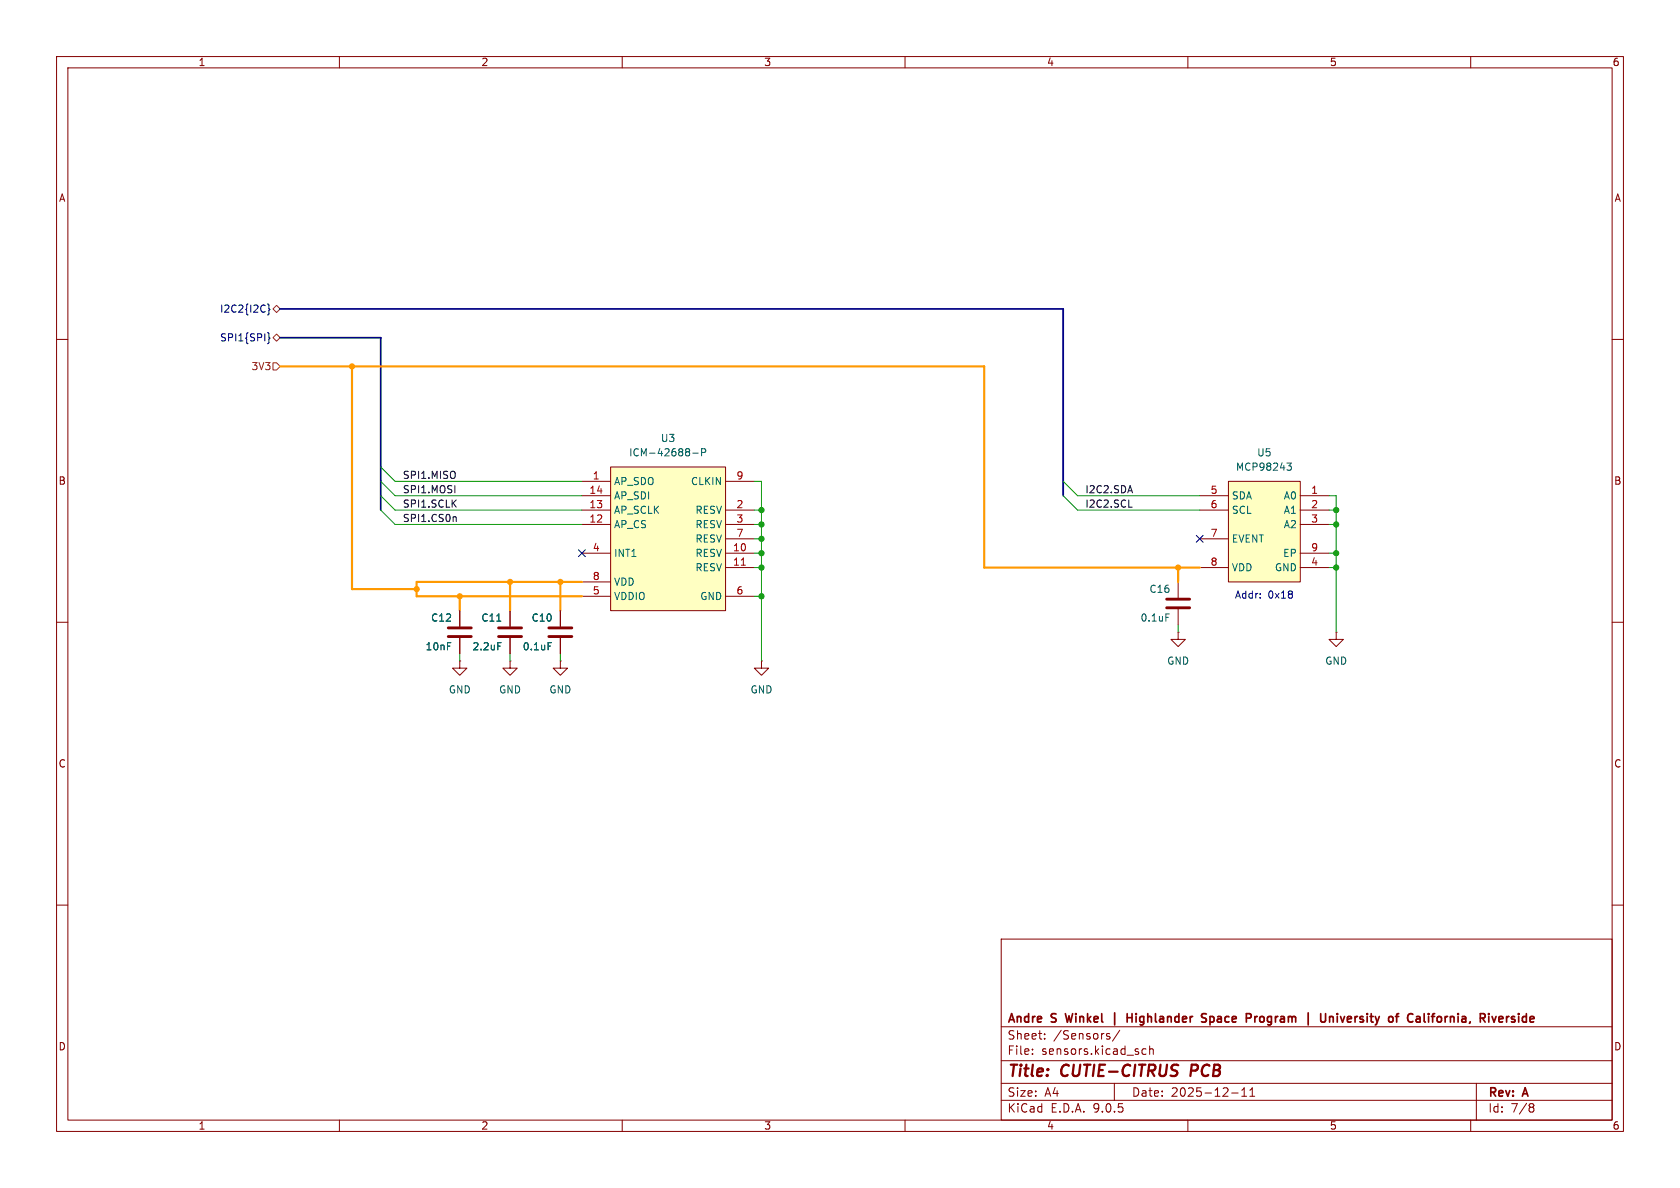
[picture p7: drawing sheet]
<svg xmlns="http://www.w3.org/2000/svg" width="297mm" height="210mm" viewBox="0 0 297 210" stroke-linecap="round" stroke-linejoin="round" font-family="sans-serif">
<g fill="none" stroke="#840000" stroke-width=".18">
<path d="M10 10h277v190h-277zM12 12h273v186h-273zM60 10v2M110 10v2M160 10v2M210 10v2M260 10v2M10 60h2M285 60h2M10 110h2M285 110h2M10 160h2"/>
<path d="M177 166h108v32h-108zM285 160h2M60 198v2M110 198v2M160 198v2M177 194.5h108M177 191.5h108M177 187.5h108M177 181.5h108M182.5 186.3v.1M182.5 185.5v.1M184.7 183.6v.1"/>
<path d="M184.7 182.8v.1M195.8 183.2l.4 .1v.2l-.2 .2h-.3M195.8 182.7l.4 .1M197 191.5v3M198 182.1l-1.3 2M202.6 185.5l-.4-.1-.3 .3v.4l.1 .2h.6M203.2 185.5l.3-.1 .3 .1 .1 .9M203.2 184.9v1.5M210 198v2M217.7 193.2h1.2M219.5 193.8h.9M219.5 192.7l.5-.4v1.5"/>
<path d="M221 193.8h.8M221 192.7l.4-.4v1.5M260 198v2M261 191.5v6.5M270.6 195.1l.4 .1 .2 .2-.3 .3M270.6 195.7h.3M270.9 195.7l.2 .2 .1 .4-.2 .2-.4 .1"/>
</g>
<path d="M210.7 188.2l-.3 2" fill="none" stroke="#840000" stroke-width=".4"/>
<g fill="none" stroke="#840000" stroke-width=".3">
<path d="M188.3 179.2l.4 1.5M197.1 179v2.2M199.3 179.2v1.5M199.3 179.9h.8M200.1 179.2v1.5M212.7 179.9l.4 .1 .2 .4-.3 .3h-.4M212.7 179.2l.6 .1M213.9 179.7v1.5M214.3 179.7l-.4 .1M221.8 179.7v1M222.3 179.7l-.3 .1-.2 .2M222.8 179.8l-.1 .2v.4l.1 .2"/>
<path d="M233.5 179.2v1.2l.3 .3h.3M236.4 179.2v.1M236.4 179.7v1M237 179.7l.3 1M249.8 179.3a.6 .6 0 0 0-.8 0 .6 .6 0 0 0-.2 .7 .56 .56 0 0 0 .3 .6 .56 .56 0 0 0 .7-.1M253.1 179.7h.5M253.6 179.2l-.3 .2v1.3M265.1 179.8l.4-.1 .2 .3-.7 .2M266.3 179.7v1M266.8 179.7l-.3 .1-.2 .2M213.9 180.6l.4 .1M265.1 180.6h.5"/>
</g>
<path d="M217.2 85.1h12.7v17.8h-12.7z" fill="#ffffc2"/>
<g fill="none" stroke="#840000" stroke-width=".18">
<path d="M212.1 87.6h5.1M212.1 90.2h5.1M212.1 95.3h5.1M217.2 85.1h12.7v17.8h-12.7zM229.9 87.6h5M229.9 90.2h5M229.9 92.7h5M229.9 97.8h5M90.2 116.8v1.3h1.2l-1.2 1.3-1.3-1.3h1.3M90.2 116.8h.1M90.2 108v2.7M90.2 112.8v2.8"/>
<path d="M99.1 116.8v1.3h1.2l-1.2 1.3-1.3-1.3h1.3M99.1 116.8h.1M99.1 108v2.7M99.1 112.8v2.8M134.6 116.8v1.3h1.3l-1.3 1.3-1.3-1.3h1.3M134.6 116.8h.1M212.1 100.3h5.1M229.9 100.3h5M236.2 111.8v1.2h1.3l-1.3 1.3-1.3-1.3h1.3M236.2 111.8h.1"/>
</g>
<path d="M227.5 81.9h.8l-.4 .4 .3 .2 .1 .4-.2 .2h-.4M87.8 109.8h.7M88 113.6h.6M96.9 113.6h.6" fill="none" stroke="#006464" stroke-width=".18"/>
<path d="M88.1 111h4.1M88.1 112.5h4.1M97 111h4.1M97 112.5h4.1" fill="none" stroke="#840000" stroke-width=".51"/>
<path d="M107.9 82.6h20.4v25.4h-20.4z" fill="#ffffc2"/>
<g fill="none" stroke="#840000" stroke-width=".18">
<path d="M102.9 85.1h5M102.9 87.6h5M102.9 90.2h5M102.9 92.7h5M102.9 97.8h5M107.9 82.6h20.4v25.4h-20.4zM128.3 85.1h5M128.3 90.2h5M128.3 92.7h5M128.3 97.8h5M128.3 95.3h5M81.3 116.8v1.3h1.2l-1.2 1.3-1.3-1.3h1.3"/>
<path d="M81.3 116.8h.1M81.3 108v2.7M81.3 112.8v2.8M90.2 108v2.7M90.2 112.8v2.8M99.1 108v2.7M99.1 112.8v2.8M102.9 102.9h5M102.9 105.4h5M128.3 105.4h5M128.3 100.3h5M208.3 111.8v1.2h1.2l-1.2 1.3-1.3-1.3h1.3"/>
<path d="M208.3 111.8h.1M208.3 102.9v2.8M208.3 107.7v2.8"/>
</g>
<path d="M131.1 99.9h.7" fill="none" stroke="#a90000" stroke-width=".18"/>
<path d="M124 80l.6-.1 .2-.2-.1-.3-.7-.1v1.3M122.5 80.1h.9M87.8 109.8h.7M88 113.6h.6M96.9 113.6h.6M206.1 108.5h.6" fill="none" stroke="#006464" stroke-width=".18"/>
<path d="M79.2 111h4.1M79.2 112.5h4.1M206.2 105.9h4.1M206.2 107.4h4.1" fill="none" stroke="#840000" stroke-width=".51"/>
<path d="M47.3 58.8l.2 .2v.6l.2 .2-.2 .2v.6l-.2 .2M47.3 53.7l.2 .2v.6l.2 .2-.2 .2v.6l-.2 .2M102.3 97.2l1.2 1.2M103.5 97.2l-1.2 1.2M211.5 94.6l1.2 1.3M212.7 94.6l-1.2 1.3" fill="none" stroke="#000084" stroke-width=".18"/>
<path d="M48.3 59.7l.6-.6 .6 .6-.6 .6zM48.9 54l.6 .6-.6 .6-.6-.6zM48.3 64.1h.6l.6 .7-.6 .6h-.6z" fill="none" stroke="#725600" stroke-width=".18"/>
<path d="M80.3 91.4l.4 .1v.7M199.6 89.7h.6" fill="none" stroke="#0f0f0f" stroke-width=".18"/>
<path d="M49.5 59.7h17.8v30.5M49.5 54.6h138.5v33" fill="none" stroke="#000084" stroke-width=".3"/>
<g fill="none" stroke="#009600" stroke-width=".18">
<path d="M67.3 85.1l2.5 2.5h33.1M67.3 87.6l2.5 2.6h33.1M67.3 90.2l2.5 2.5h33.1M67.3 82.6l2.5 2.5h33.1M133.3 85.1h1.3v31.7M133.3 90.2h1.3M133.3 92.7h1.3M133.3 97.8h1.3M133.3 95.3h1.3M188 85.1l2.5 2.5h21.6M188 87.6l2.5 2.6h21.6M234.9 87.6h1.3v24.2"/>
<path d="M234.9 90.2h1.3M234.9 92.7h1.3M234.9 97.8h1.3M81.3 115.6v1.2M90.2 115.6v1.2M99.1 115.6v1.2M133.3 100.3h1.3M133.3 105.4h1.3M208.3 110.5v1.3M234.9 100.3h1.3"/>
</g>
<path d="M49.5 64.8h124.5v35.5h38.1M62.2 64.8v39.3h11.5M81.3 105.4v2.6M90.2 102.9v5.1M99.1 102.9v5.1M102.9 102.9h-29.2v2.5h29.2M208.3 100.3v2.6" fill="none" stroke="#f90" stroke-width=".38"/>
<g fill="#009600" stroke="#009600" stroke-width=".18">
<circle cx="236.2" cy="100.3" r=".46"/>
<circle cx="236.2" cy="97.8" r=".46"/>
<circle cx="236.2" cy="92.7" r=".46"/>
<circle cx="236.2" cy="90.2" r=".46"/>
<circle cx="134.6" cy="92.7" r=".46"/>
<circle cx="134.6" cy="90.2" r=".46"/>
<circle cx="134.6" cy="100.3" r=".46"/>
<circle cx="134.6" cy="105.4" r=".46"/>
<circle cx="134.6" cy="97.8" r=".46"/>
<circle cx="134.6" cy="95.3" r=".46"/>
</g>
<g fill="#f90" stroke="#f90" stroke-width=".18">
<circle cx="208.3" cy="100.3" r=".46"/>
<circle cx="62.2" cy="64.8" r=".46"/>
<circle cx="81.3" cy="105.4" r=".46"/>
<circle cx="90.2" cy="102.9" r=".46"/>
<circle cx="99.1" cy="102.9" r=".46"/>
<circle cx="73.7" cy="104.1" r=".46"/>
</g>
<g font-size="2.8" fill="#840000">
<text x="178" y="190.9">Title:</text>
<text x="187.7" y="190.9">CUTIE-CITRUS</text>
<text x="211.3" y="190.9">PCB</text>
</g>
<g font-size="2.1" fill="#840000">
<text x="178" y="184">Sheet:</text>
<text x="178" y="181.2">Andre</text>
<text x="186" y="181.2">S</text>
<text x="186.2" y="184">/Sensors/</text>
<text x="189.1" y="181.2">Winkel</text>
<text x="201.1" y="181.2">Highlander</text>
<text x="214.9" y="181.2">Space</text>
<text x="223.4" y="181.2">Program</text>
<text x="234.6" y="181.2">|</text>
<text x="237.7" y="181.2">University</text>
<text x="250.4" y="181.2">of</text>
<text x="254.4" y="181.2">California,</text>
<text x="267.7" y="181.2">Riverside</text>
<text x="178" y="186.7">File:</text>
<text x="184.1" y="186.7">sensors.kicad_sch</text>
<text x="178" y="196.9">KiCad</text>
<text x="178" y="194.1">Size:</text>
<text x="184.7" y="194.1">A4</text>
<text x="185.7" y="196.9">E.D.A.</text>
<text x="193.3" y="196.9">9.0.5</text>
<text x="200" y="194.1">Date:</text>
<text x="207" y="194.1">2025-12-11</text>
<text x="263" y="194.3">Rev:</text>
<text x="263" y="196.9">Id:</text>
<text x="267.1" y="196.9">7/8</text>
<text x="269.4" y="194.3">A</text>
</g>
<g font-size="1.8" fill="#840000">
<text x="35" y="11.9">1</text>
<text x="85" y="11.9">2</text>
<text x="135" y="11.9">3</text>
<text x="185" y="11.9">4</text>
<text x="235" y="11.9">5</text>
<text x="285" y="11.9">6</text>
<text x="10.3" y="35.9">A</text>
<text x="285.3" y="35.9">A</text>
<text x="10.3" y="85.9">B</text>
<text x="285.3" y="85.9">B</text>
<text x="10.3" y="135.9">C</text>
<text x="285.3" y="135.9">C</text>
<text x="10.3" y="185.9">D</text>
<text x="285.3" y="185.9">D</text>
<text x="35" y="199.9">1</text>
<text x="85" y="199.9">2</text>
<text x="135" y="199.9">3</text>
<text x="185" y="199.9">4</text>
<text x="235" y="199.9">5</text>
<text x="285" y="199.9">6</text>
</g>
<g font-size="1.8" fill="#000084">
<text x="38.8" y="55.5">I2C2{I2C}</text>
<text x="38.8" y="60.6">SPI1{SPI}</text>
</g>
<text font-size="1.8" fill="#725600" x="44.4" y="65.6">3V3</text>
<g font-size="1.8" fill="#006464">
<text x="111.1" y="80.9">ICM-42688-P</text>
<text x="116.7" y="78.3">U3</text>
<text x="218.4" y="83.4">MCP98243</text>
<text x="222.1" y="80.9">U5</text>
<text x="108.5" y="86">AP_SDO</text>
<text x="108.5" y="88.5">AP_SDI</text>
<text x="122.1" y="86">CLKIN</text>
<text x="217.7" y="88.5">SDA</text>
<text x="226.9" y="88.5">A0</text>
<text x="108.5" y="91">AP_SCLK</text>
<text x="108.5" y="93.6">AP_CS</text>
<text x="122.8" y="91">RESV</text>
<text x="122.8" y="93.6">RESV</text>
<text x="217.7" y="91">SCL</text>
<text x="226.9" y="91">A1</text>
<text x="226.9" y="93.6">A2</text>
<text x="108.5" y="98.7">INT1</text>
<text x="122.8" y="96.1">RESV</text>
<text x="122.8" y="98.7">RESV</text>
<text x="122.8" y="101.2">RESV</text>
<text x="217.7" y="96.1">EVENT</text>
<text x="217.7" y="101.2">VDD</text>
<text x="225.3" y="101.2">GND</text>
<text x="226.7" y="98.7">EP</text>
<text x="108.5" y="103.7">VDD</text>
<text x="108.5" y="106.3">VDDIO</text>
<text x="123.7" y="106.3">GND</text>
<text x="203.1" y="105">C16</text>
<text x="76.1" y="110.1">C12</text>
<text x="85" y="110.1">C11</text>
<text x="93.9" y="110.1">C10</text>
<text x="201.5" y="110.1">0.1uF</text>
<text x="75.1" y="115.2">10nF</text>
<text x="83.4" y="115.2">2.2uF</text>
<text x="92.3" y="115.2">0.1uF</text>
<text x="206.2" y="117.7">GND</text>
<text x="234.2" y="117.7">GND</text>
<text x="79.2" y="122.8">GND</text>
<text x="88.1" y="122.8">GND</text>
<text x="97" y="122.8">GND</text>
<text x="132.6" y="122.8">GND</text>
</g>
<g font-size="1.8" fill="#0f0f0f">
<text x="71.1" y="84.7">SPI1.MISO</text>
<text x="71.1" y="87.3">SPI1.MOSI</text>
<text x="71.1" y="89.8">SPI1.SCLK</text>
<text x="191.8" y="89.8">I2C2.SCL</text>
<text x="191.8" y="87.3">I2C2.SDA</text>
<text x="71.1" y="92.4">SPI1.CS0n</text>
</g>
<g font-size="1.8" fill="#a90000">
<text x="104.1" y="87.4">14</text>
<text x="104.1" y="89.9">13</text>
<text x="104.7" y="84.8">1</text>
<text x="130.1" y="84.8">9</text>
<text x="130.1" y="89.9">2</text>
<text x="213.9" y="87.4">5</text>
<text x="213.9" y="89.9">6</text>
<text x="231.7" y="87.4">1</text>
<text x="231.7" y="89.9">2</text>
<text x="104.1" y="92.5">12</text>
<text x="130.1" y="92.5">3</text>
<text x="130.1" y="95">7</text>
<text x="213.9" y="95">7</text>
<text x="231.7" y="92.5">3</text>
<text x="104.7" y="97.5">4</text>
<text x="129.5" y="97.5">10</text>
<text x="129.5" y="100.1">11</text>
<text x="213.9" y="100.1">8</text>
<text x="231.7" y="97.5">9</text>
<text x="231.7" y="100.1">4</text>
<text x="104.7" y="102.6">8</text>
<text x="104.7" y="105.2">5</text>
<text x="130.1" y="105.2">6</text>
</g>
<g font-size="1.8" fill="#0000c2">
<text x="218.2" y="106">Addr:</text>
<text x="224.2" y="106">0x18</text>
</g>
</svg>
